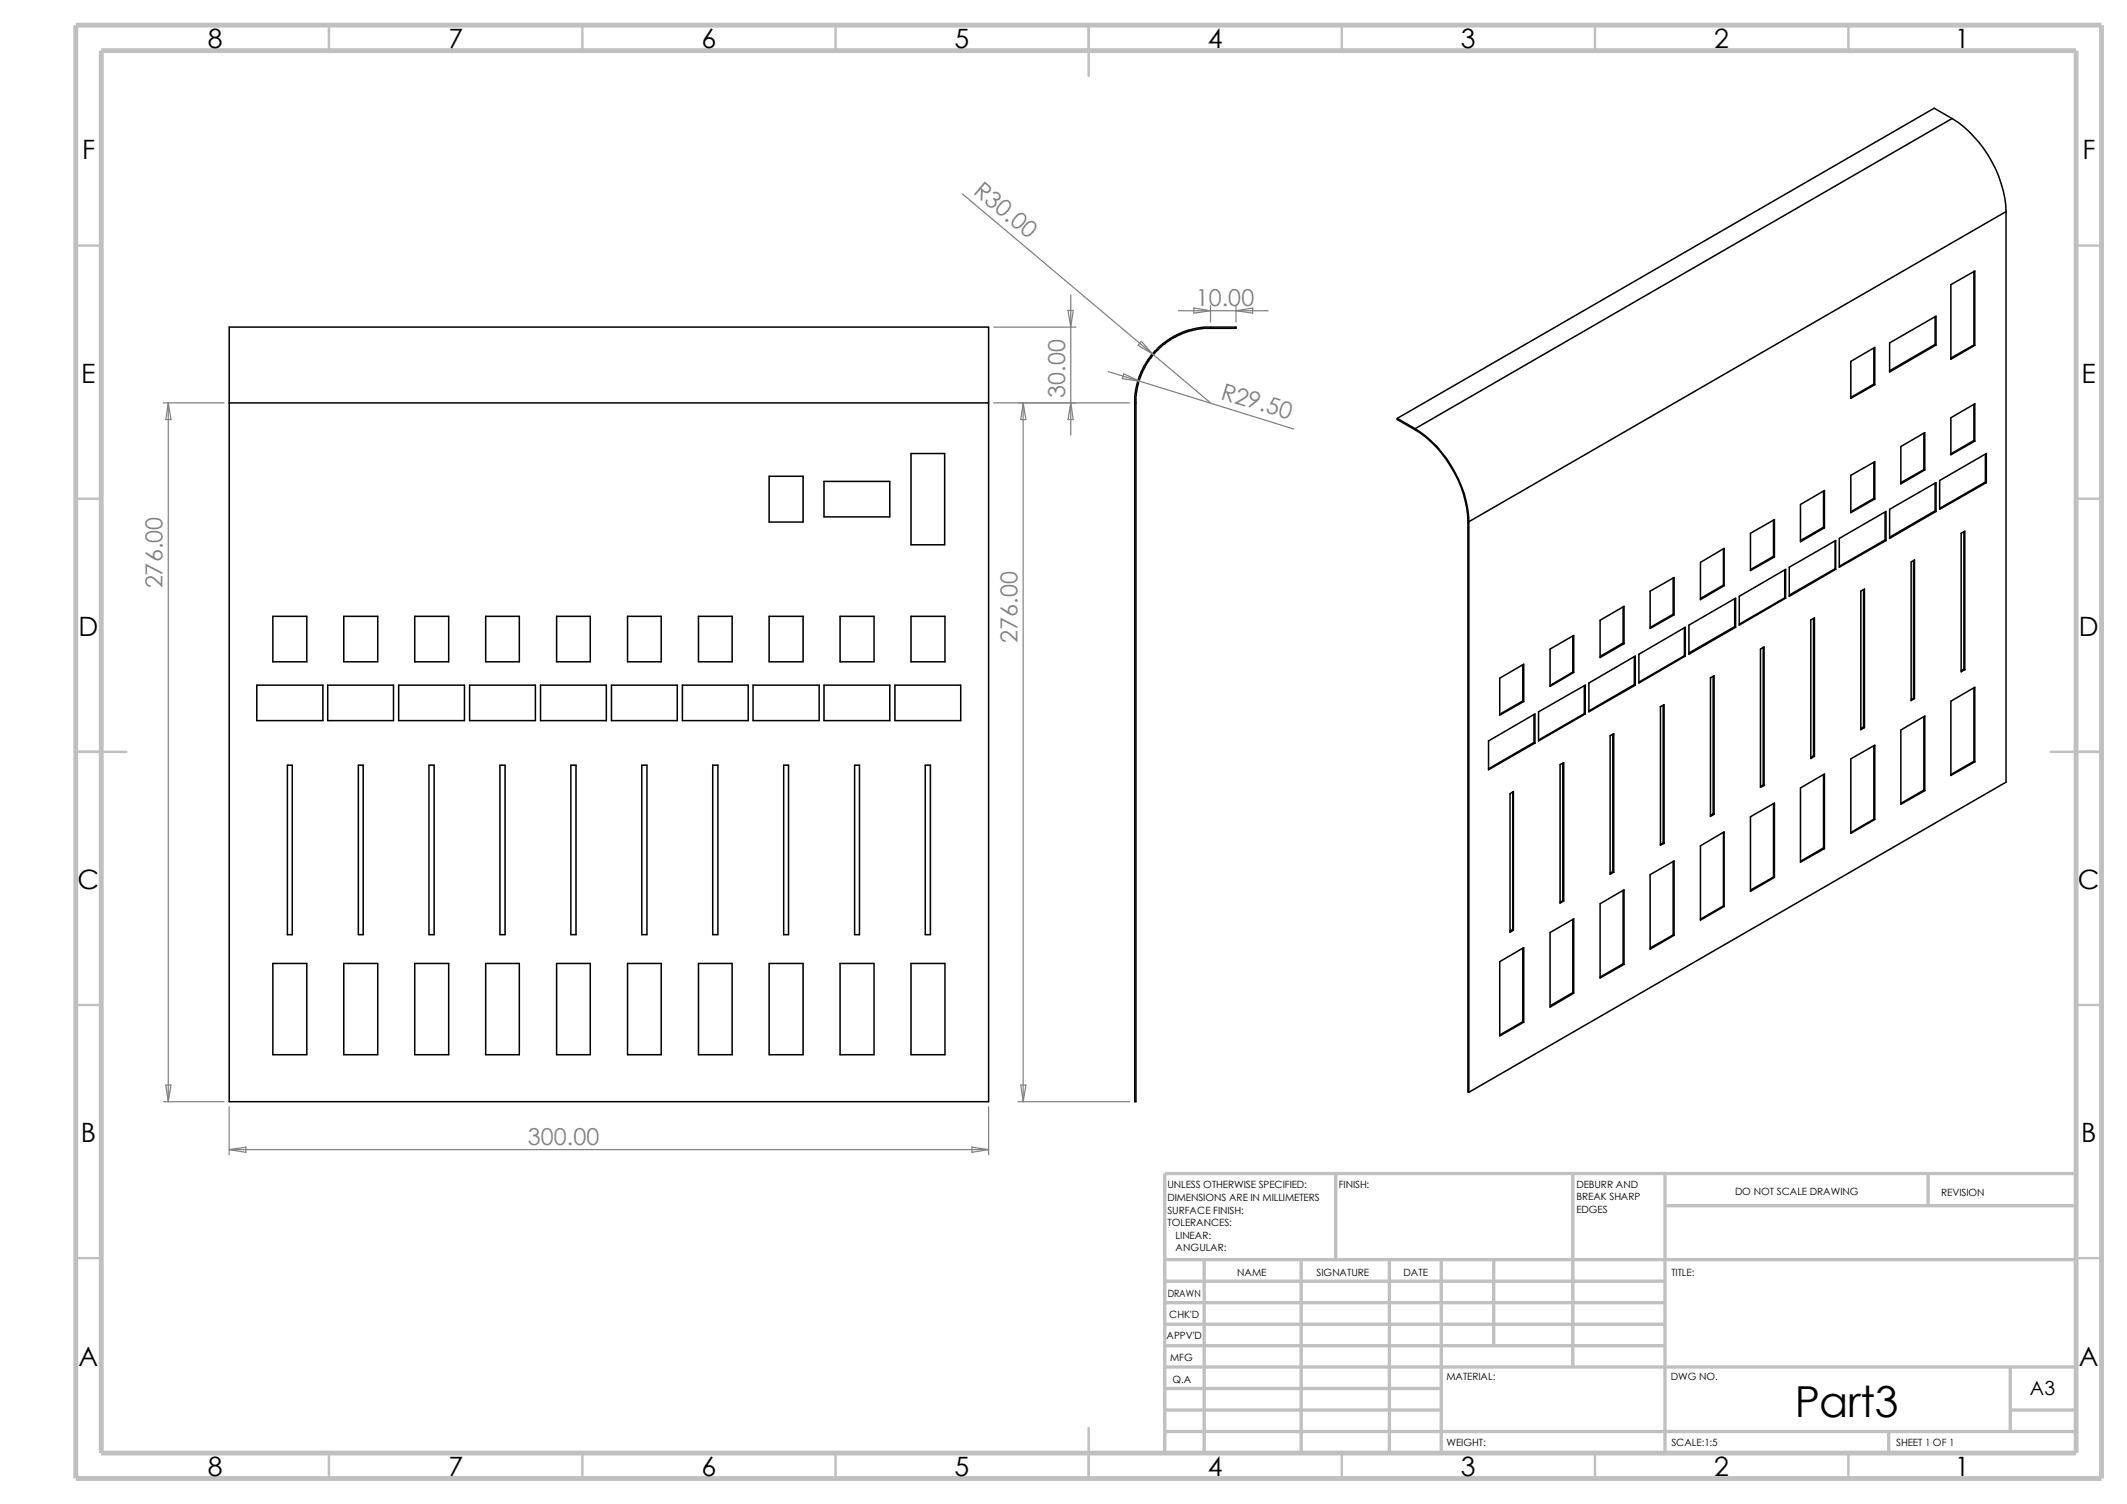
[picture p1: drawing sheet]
<svg xmlns="http://www.w3.org/2000/svg" width="297mm" height="210mm" viewBox="0 0 297 210" stroke-linecap="round" stroke-linejoin="round" font-family="sans-serif">
<g fill="none" stroke="#c0c0c0" stroke-width=".34">
<path d="M45.9 3.5v3.6M81.3 3.5v3.6M116.7 3.5v3.6M152 3.5v7.1M187.4 3.5v3.6M222.7 3.5v3.6M258.1 3.5v3.6M10.6 34.3h3.5M289.9 34.3h3.6M10.6 69.6h3.5M289.9 69.6h3.6M10.6 105h7.1"/>
<path d="M286.4 105h7.1M10.6 140.3h3.5M289.9 140.3h3.6M10.6 175.7h3.5M289.9 175.7h3.6M152 199.4v7.1M45.9 202.9v3.6M81.3 202.9v3.6M116.7 202.9v3.6M187.4 202.9v3.6M222.7 202.9v3.6M258.1 202.9v3.6"/>
</g>
<g fill="none" stroke="#c0c0c0" stroke-width=".47">
<path d="M162.6 175.9h127.3M162.6 178.9h69.9M168.1 175.9v27M181.7 175.9v27M186.5 163.9v12M194 175.9v27M201.3 175.9v27M208.6 175.9v12M219.6 163.9v27M232.5 163.9v39M232.5 168.4h57.4M269.2 163.9v4.5"/>
<path d="M289.9 163.9h-127.3v39M162.6 199.9h127.3M162.6 187.9h69.9M162.6 184.9h69.9M162.6 181.9h69.9M162.6 196.9h38.7M162.6 193.9h38.7M162.6 190.9h127.3M263.7 199.9v3M280.7 196.9h9.2M280.7 190.9v9"/>
</g>
<path d="M10.6 3.5h282.9v203h-282.9zM14.1 7.1h275.8v195.8h-275.8z" fill="none" stroke="#c0c0c0" stroke-width=".68" stroke-linecap="butt"/>
<g fill="none" stroke="#000" stroke-width=".21">
<path d="M272.6 16.6a16.6 16.6 0 0 1 7.5 12.9M272.6 16.6l-75 43.3M272.6 16.6l-2.5-1.5-75 43.3M272.4 39.8l3.4-2v10.4l-3.4 2zM275.6 37.9v10.3M280.1 29.5l-75 43.4M280.1 29.5v79.7l-75 43.3M32 56.3h106M32 56.3v97.5h106v-97.5M32 56.3v-10.6h106v10.6M161.7 48.6l1.3-1.1 .9-.6 2.2-.8 2-.4h4.5v.1h-4.5l-1.3 .3-1.8 .5-1.7 .9-1.3 1-1 1.1-.7 .9-.9 1.7-.4 1.3-.3 1.4-.1 98.9h-.1v-98.5l.3-2 .6-1.5 .9-1.6zM195.1 58.4v.2a16.3 16.3 0 0 1 6.8 5.5 15.5 15.5 0 0 1 3.1 8.7v79.7h.1"/>
<path d="M195.1 58.4l2.5 1.5M197.6 59.9a16.7 16.7 0 0 1 7.5 13M258.4 50.5l3.4-2v5.2l-3.4 1.9zM261.7 53.6l.1 .1M261.7 48.6v5M261.7 53.6l-3.3 1.9M263.9 47.9l6.4-3.7v4l-6.4 3.7zM270.2 48.1l.1 .1M270.2 48.1l-6.3 3.7M270.2 44.2v3.9M272.4 58.3l3.4-1.9v5.2l-3.4 1.9zM275.6 48.2h.2"/>
<path d="M275.6 56.5v5M275.6 48.2l-3.2 1.8M107.4 66.5h4.7v6.4h-4.7zM115.1 67.2h9.1v5h-9.1zM127.2 63.3h4.7v12.8h-4.7zM205.1 72.9v79.6M237.4 78.5l3.3-1.9v5.2l-3.3 1.9zM240.7 76.7v5M244.4 74.5l3.4-1.9v5.2l-3.4 1.9zM247.6 77.7l.2 .1M247.6 72.6v5.1M247.6 77.7l-3.2 1.8"/>
<path d="M249.2 79.6v3.9M249.9 79.2l6.4-3.7v4l-6.4 3.8zM251.4 70.4l3.4-1.9v5.2l-3.4 1.9zM254.6 73.6l-3.2 1.9M254.6 73.6l.2 .1M254.6 68.6v5M256.2 79.4l.1 .1M256.2 79.4l-6.3 3.7M256.2 75.5v3.9M256.8 75.2l6.6-3.8v4.1l-6.6 3.7zM258.4 66.4l3.4-1.9v5.2l-3.4 1.9zM261.7 64.6v5"/>
<path d="M261.7 69.6l.1 .1M261.7 69.6l-3.3 1.9M263.2 75.4l-6.4 3.7M263.2 75.4l.2 .1M263.2 71.5v3.9M263.9 71.1l6.4-3.7v4l-6.4 3.8zM265.4 62.4l3.4-2v5.2l-3.4 2zM266.9 78.5l.4-.3v19.3l-.4 .3zM267.2 78.3v19.2M268.6 65.6h.2M268.6 60.5v5.1M268.6 65.6l-3.2 1.8"/>
<path d="M270.2 67.4v3.9M270.2 71.3l.1 .1M270.2 71.3l-6.3 3.7M270.8 67.1l6.6-3.8v4.1l-6.6 3.7zM273.9 74.5l.5-.3v19.3l-.5 .3zM274.2 74.3v19.1M275.6 61.5l-3.2 1.9M275.6 61.5l.2 .1M277.2 67.3l.2 .1M277.2 67.3l-6.4 3.7M277.2 63.4v3.9M35.9 95.7h9.2v4.9h-9.2z"/>
<path d="M38.1 86.1h4.7v6.3h-4.7zM45.8 95.7h9.1v4.9h-9.1zM48 86.1h4.7v6.3h-4.7zM55.7 95.7h9.2v4.9h-9.2zM57.9 86.1h4.8v6.3h-4.8zM65.6 95.7h9.2v4.9h-9.2zM67.8 86.1h4.7v6.3h-4.7zM75.5 95.7h9.2v4.9h-9.2zM77.7 86.1h4.7v6.3h-4.7zM85.4 95.7h9.2v4.9h-9.2zM87.6 86.1h4.7v6.3h-4.7zM95.3 95.7h9.2v4.9h-9.2z"/>
<path d="M97.5 86.1h4.7v6.3h-4.7zM105.2 95.7h9.2v4.9h-9.2zM107.4 86.1h4.7v6.3h-4.7zM115.1 95.7h9.1v4.9h-9.1zM117.3 86.1h4.7v6.3h-4.7zM125 95.7h9.2v4.9h-9.2zM127.2 86.1h4.8v6.3h-4.8zM209.4 94.7l3.4-1.9v5.2l-3.4 1.9zM212.6 97.9l.2 .1M212.6 92.8v5.1M212.6 97.9l-3.2 1.8M214.2 99.8v3.9"/>
<path d="M214.8 99.4l6.6-3.7v4l-6.6 3.8zM216.5 90.6l3.3-1.9v5.2l-3.3 1.9zM219.6 93.9h.2M219.6 88.8v5.1M219.6 93.9l-3.1 1.8M221.2 99.7h.2M221.2 99.7l-6.4 3.6M221.2 95.8v3.9M221.9 95.4l6.4-3.8v4.1l-6.4 3.7zM223.4 86.6l3.4-1.9v5.2l-3.4 1.9zM226.7 89.8l.1 .1M226.7 84.8v5"/>
<path d="M226.7 89.8l-3.3 1.9M228.2 95.6l.1 .1M228.2 95.6l-6.3 3.7M228.2 91.7v3.9M228.9 91.4l6.4-3.8v4l-6.4 3.8zM230.4 82.5l3.4-1.9v5.3l-3.4 1.9zM231.9 98.7l.5-.3v19.4l-.5 .2zM232.2 98.5v19.2M233.6 85.8l.2 .1M233.6 80.7v5.1M233.6 85.8l-3.2 1.8M235.2 91.6l-6.3 3.6"/>
<path d="M235.2 91.6h.1M235.2 87.7v3.9M235.8 87.3l6.6-3.8v4.1l-6.6 3.8zM238.8 94.7l.6-.3v19.3l-.6 .3zM239.2 94.4v19.2M240.7 81.7l-3.3 1.9M240.7 81.7v.1M242.2 87.5l.2 .1M242.2 87.5l-6.4 3.7M242.2 83.6v3.9M242.9 83.3l6.4-3.8v4l-6.4 3.8zM245.8 90.6l.5-.3v19.4l-.5 .2z"/>
<path d="M246.2 90.4v19.2M249.2 83.5h.1M249.2 83.5l-6.3 3.7M252.9 86.6l.5-.3v19.3l-.5 .3zM253.2 86.4v19.1M259.8 82.5l.5-.2v19.3l-.5 .3zM260.2 82.3v19.2M267.2 97.5h.1M267.2 97.5l-.3 .2M272.4 97.9l3.4-1.9v10.4l-3.4 1.9zM274.2 93.4l.2 .1M274.2 93.4l-.3 .2"/>
<path d="M275.6 96.1v10.2M40.1 106.8h.7v23.7h-.7zM50 106.8h.7v23.7h-.7zM59.9 106.8h.7v23.7h-.7zM69.8 106.8h.7v23.7h-.7zM79.7 106.8h.7v23.7h-.7zM89.6 106.8h.7v23.7h-.7zM99.5 106.8h.7v23.7h-.7zM109.4 106.8h.7v23.7h-.7zM119.3 106.8h.7v23.7h-.7zM129.2 106.8h.7v23.7h-.7zM207.9 103.5l6.4-3.8v4.1l-6.4 3.7z"/>
<path d="M210.9 110.8l.4-.3v19.4l-.4 .3zM211.2 110.6v19.2M214.2 103.7l.1 .1M214.2 103.7l-6.3 3.7M217.8 106.8l.6-.3v19.3l-.6 .3zM218.2 106.6v19.2M224.8 102.7l.5-.3v19.4l-.5 .3zM225.2 102.5v19.2M232.2 117.7l.2 .1M232.2 117.7l-.3 .2M237.4 118.1l3.3-1.9v10.4l-3.3 1.9zM239.2 113.6l.2 .1"/>
<path d="M239.2 113.6l-.4 .3M240.7 116.2v10.3M244.4 114l3.4-1.9v10.4l-3.4 2zM246.2 109.6l.1 .1M246.2 109.6l-.4 .2M247.6 112.2v10.3M251.4 110l3.4-1.9v10.4l-3.4 1.9zM253.2 105.5l.2 .1M253.2 105.5l-.3 .3M254.6 108.2v10.2M254.6 118.4l.2 .1M254.6 118.4l-3.2 1.9"/>
<path d="M258.4 106l3.4-1.9v10.3l-3.4 2zM260.2 101.5l.1 .1M260.2 101.5l-.4 .2M261.7 104.1v10.3M261.7 114.4h.1M261.7 114.4l-3.3 1.8M265.4 101.9l3.4-1.9v10.4l-3.4 1.9zM268.6 100.1v10.2M268.6 110.3l-3.2 1.9M268.6 110.3l.2 .1M275.6 106.3l-3.2 1.9M275.6 106.3l.2 .1"/>
<path d="M38.1 134.5h4.7v12.8h-4.7zM48 134.5h4.7v12.8h-4.7zM57.9 134.5h4.8v12.8h-4.8zM67.8 134.5h4.7v12.8h-4.7zM77.7 134.5h4.7v12.8h-4.7zM87.6 134.5h4.7v12.8h-4.7zM97.5 134.5h4.7v12.8h-4.7zM107.4 134.5h4.7v12.8h-4.7zM117.3 134.5h4.7v12.8h-4.7zM127.2 134.5h4.8v12.8h-4.8zM209.4 134.3l3.4-2v10.4l-3.4 2zM211.2 129.8l.1 .1"/>
<path d="M211.2 129.8l-.3 .2M212.6 132.4v10.3M216.5 130.2l3.3-1.9v10.4l-3.3 1.9zM218.2 125.8h.2M218.2 125.8l-.4 .2M219.6 128.4v10.2M219.6 138.6l.2 .1M219.6 138.6l-3.1 1.9M223.4 126.2l3.4-2v10.5l-3.4 1.9zM225.2 121.7l.1 .1M225.2 121.7l-.4 .2M226.7 124.3v10.3"/>
<path d="M226.7 134.6l.1 .1M226.7 134.6l-3.3 1.8M230.4 122.1l3.4-1.9v10.4l-3.4 1.9zM233.6 120.3v10.3M233.6 130.6h.2M233.6 130.6l-3.2 1.8M240.7 126.5v.1M240.7 126.5l-3.3 1.9M247.6 122.5h.2M247.6 122.5l-3.2 1.8M212.6 142.7h.2M212.6 142.7l-3.2 1.8"/>
</g>
<g fill="none" stroke="#808080" stroke-width=".17">
<path d="M134.4 27.1l34.6 29.2M22.8 56.3h8.5M23.5 56.3l.4 2.3h-.7zM23.5 56.3v97.5M138.8 56.3h18.9M138.8 45.7h11.4M142.9 56.3l.4 2.3h-.8zM142.9 56.3v97.5M149.1 43.3h.8l-.4 2.4zM149.5 56.3l.4 2.3h-.8zM149.5 41.2v19.5M154.8 51.9l4.3 1.3"/>
<path d="M156.9 52.2l2.2 1-2.4-.3zM159.1 53.2l21.5 6.7M159.4 47.7l1.6 1.7-2.1-1.2zM164.5 43.4h12.6M166.7 43l2.3 .4-2.3 .3zM169 42.7v2.3M172.6 42.7v2.3M172.6 43.4l2.3-.4v.7zM22.8 153.8h8.5M23.2 151.5h.7l-.4 2.3zM32 154.6v6.6M138 154.6v6.6"/>
<path d="M142.2 153.8h15.5M142.5 151.5h.8l-.4 2.3zM32 160.5l2.3-.3v.7zM32 160.5h106M135.7 160.2l2.3 .3-2.3 .4z"/>
</g>
<text font-size="6" x="250.6" y="197.9">Part3</text>
<g font-size="3.7">
<text x="29" y="6.7">8</text>
<text x="62.6" y="6.7">7</text>
<text x="98" y="6.7">6</text>
<text x="133.3" y="6.7">5</text>
<text x="168.7" y="6.7">4</text>
<text x="204" y="6.7">3</text>
<text x="239.4" y="6.7">2</text>
<text x="273" y="6.7">1</text>
<text x="11.5" y="22.1">F</text>
<text x="290.8" y="22.1">F</text>
<text x="11.3" y="53.4">E</text>
<text x="290.7" y="53.4">E</text>
<text x="11" y="88.8">D</text>
<text x="290.3" y="88.8">D</text>
<text x="10.8" y="124.1">C</text>
<text x="290.2" y="124.1">C</text>
<text x="11.3" y="159.5">B</text>
<text x="290.6" y="159.5">B</text>
<text x="11" y="190.8">A</text>
<text x="290.3" y="190.8">A</text>
<text x="29" y="206.2">8</text>
<text x="62.6" y="206.2">7</text>
<text x="98" y="206.2">6</text>
<text x="133.3" y="206.2">5</text>
<text x="168.7" y="206.2">4</text>
<text x="204" y="206.2">3</text>
<text x="239.4" y="206.2">2</text>
<text x="273" y="206.2">1</text>
</g>
<g font-size="3.3" fill="#808080">
<text x="135.8" y="26.9" transform="rotate(40 135.8 26.9)">R30.0</text>
<text x="167" y="42.7">10.00</text>
<text x="148.7" y="55.6" transform="rotate(-90 148.7 55.6)">30.00</text>
<text x="170.3" y="55.7" transform="rotate(17 170.3 55.7)">R29.50</text>
<text x="22.7" y="82.2" transform="rotate(-90 22.7 82.2)">276.00</text>
<text x="142.1" y="89.7" transform="rotate(-90 142.1 89.7)">276.00</text>
<text x="73.7" y="159.9">300.00</text>
</g>
<text font-size="2.7" x="283.5" y="194.8">A3</text>
<g font-size="1.4">
<text x="163" y="165.9">UNLESS OTHERWISE SPECIFIED:</text>
<text x="163" y="167.7">DIMENSIONS ARE IN MILLIMETERS</text>
<text x="186.9" y="165.9">FINISH:</text>
<text x="220.1" y="165.9">DEBURR AND</text>
<text x="220.1" y="167.6">BREAK SHARP</text>
<text x="242.3" y="166.9">DO NOT SCALE DRAWING</text>
<text x="271.1" y="167">REVISION</text>
<text x="163" y="171.2">TOLERANCES:</text>
<text x="163" y="169.5">SURFACE FINISH:</text>
<text x="164.2" y="173">LINEAR:</text>
<text x="220.1" y="169.4">EDGES</text>
<text x="164.2" y="174.8">ANGULAR:</text>
<text x="172.8" y="178.2">NAME</text>
<text x="183.9" y="178.2">SIGNATURE</text>
<text x="196" y="178.2">DATE</text>
<text x="233.4" y="178.2">TITLE:</text>
<text x="163.1" y="181.1">DRAWN</text>
<text x="163.3" y="184.1">CHK'D</text>
<text x="162.9" y="187">APPV'D</text>
<text x="163.4" y="190.1">MFG</text>
<text x="163.7" y="193.1">Q.A</text>
<text x="202" y="192.7">MATERIAL:</text>
<text x="233.3" y="192.7">DWG NO.</text>
<text x="202" y="201.9">WEIGHT:</text>
<text x="233.4" y="202">SCALE:1:5</text>
<text x="264.8" y="202">SHEET 1 OF 1</text>
</g>
</svg>
